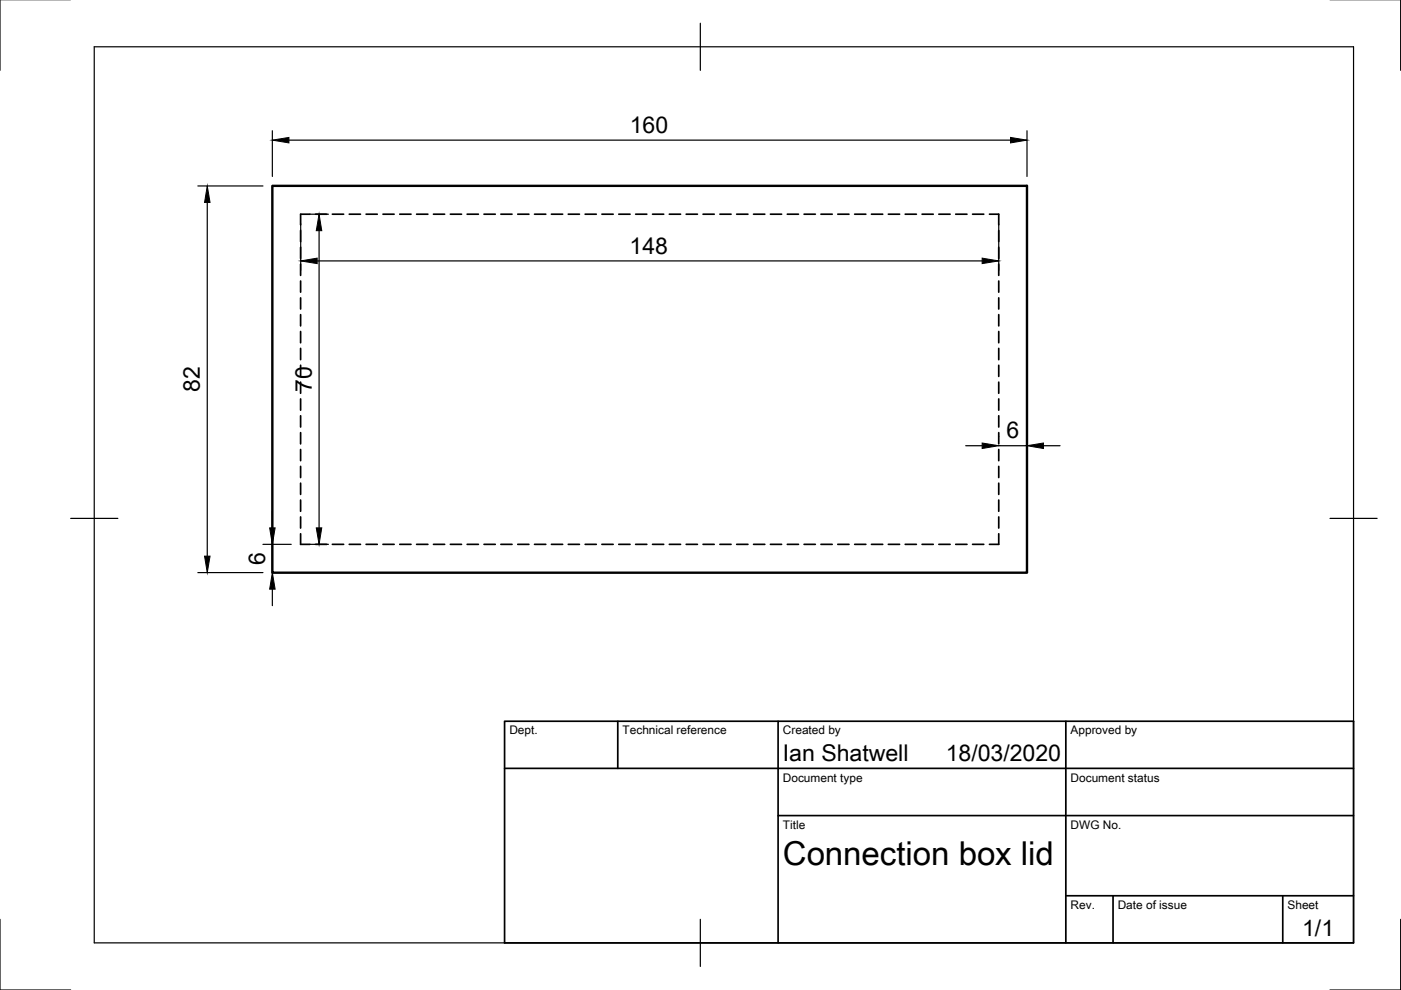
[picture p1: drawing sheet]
<svg xmlns="http://www.w3.org/2000/svg" width="297mm" height="210mm" viewBox="0 0 297 210" stroke-linecap="round" stroke-linejoin="round" font-family="sans-serif">
<!-- layer: Hidden -->
<g fill="none" stroke="#000" stroke-width=".36">
<path d="M63.7 48.9v2.3M63.7 52.4v2.4M63.7 56v2.4M63.7 59.6v2.3M65.7 45.4h-2v2.3M66.9 45.4h2.4M70.5 45.4h2.4M74 45.4h2.4M77.6 45.4h2.4M81.2 45.4h2.4M84.8 45.4h2.3M88.3 45.4h2.4"/>
<path d="M91.9 45.4h2.4M95.5 45.4h2.4M99 45.4h2.4M102.6 45.4h2.4M106.2 45.4h2.4M109.8 45.4h2.3M113.3 45.4h2.4M116.9 45.4h2.4M120.5 45.4h2.4M124.1 45.4h2.3M127.6 45.4h2.4M131.2 45.4h2.4"/>
<path d="M134.8 45.4h2.3M138.3 45.4h2.4M141.9 45.4h2.4M145.5 45.4h2.4M149.1 45.4h2.3M152.6 45.4h2.4M156.2 45.4h2.4M159.8 45.4h2.4M163.3 45.4h2.4M166.9 45.4h2.4M170.5 45.4h2.4M174.1 45.4h2.3"/>
<path d="M177.6 45.4h2.4M181.2 45.4h2.4M184.8 45.4h2.4M188.3 45.4h2.4M191.9 45.4h2.4M195.5 45.4h2.4M199.1 45.4h2.3M202.6 45.4h2.4M206.2 45.4h2.4M209.8 45.4h2v2.3M211.8 48.9v2.3M211.8 52.4v2.4"/>
<path d="M211.8 56v2.4M211.8 59.6v2.3M63.7 63.2v2.3M63.7 66.7v2.4M63.7 70.3v2.4M63.7 73.9v2.4M63.7 77.4v2.4M211.8 63.2v2.3M211.8 66.7v2.4M211.8 70.3v2.4M211.8 73.9v2.4M211.8 77.4v2.4"/>
<path d="M63.7 81v2.4M63.7 84.6v2.4M63.7 88.2v2.3M63.7 91.7v2.4M63.7 95.3v2.4M63.7 98.9v2.4M211.8 81v2.4M211.8 84.6v2.4M211.8 88.2v2.3M211.8 91.7v2.4M211.8 95.3v2.4M211.8 98.9v2.4"/>
<path d="M63.7 102.4v2.4M63.7 106v2.4M63.7 109.6v2.4M63.7 113.2v2.2h2M66.9 115.4h2.4M70.5 115.4h2.4M74 115.4h2.4M77.6 115.4h2.4M81.2 115.4h2.4M84.8 115.4h2.3M88.3 115.4h2.4M91.9 115.4h2.4"/>
<path d="M95.5 115.4h2.4M99 115.4h2.4M102.6 115.4h2.4M106.2 115.4h2.4M109.8 115.4h2.3M113.3 115.4h2.4M116.9 115.4h2.4M120.5 115.4h2.4M124.1 115.4h2.3M127.6 115.4h2.4M131.2 115.4h2.4M134.8 115.4h2.3"/>
<path d="M138.3 115.4h2.4M141.9 115.4h2.4M145.5 115.4h2.4M149.1 115.4h2.3M152.6 115.4h2.4M156.2 115.4h2.4M159.8 115.4h2.4M163.3 115.4h2.4M166.9 115.4h2.4M170.5 115.4h2.4M174.1 115.4h2.3M177.6 115.4h2.4"/>
<path d="M181.2 115.4h2.4M184.8 115.4h2.4M188.3 115.4h2.4M191.9 115.4h2.4M195.5 115.4h2.4M199.1 115.4h2.3M202.6 115.4h2.4M206.2 115.4h2.4M211.8 113.2v2.2h-2M211.8 102.4v2.4M211.8 106v2.4M211.8 109.6v2.4"/>
</g>
<!-- layer: Visible -->
<path d="M57.7 39.4h160v82h-160z" fill="none" stroke="#000" stroke-width=".51"/>
<!-- layer: Border -->
<path d="M0 -.1v15M297 -.1v15M20 9.9h267v190h-267zM148.5 4.9v10M15 109.9h10M282 109.9h10M0 194.9v15h15M148.5 194.9v10M297 194.9v15h-15" fill="none" stroke="#000" stroke-width=".25"/>
<!-- layer: TitleBlock -->
<path d="M107 152.9h180v47h-180zM131 152.9v10M165 152.9v47M226 152.9v47M107 162.9h180M165 172.9h122M226 189.9h61M236 189.9v10M272 189.9v10" fill="none" stroke="#000" stroke-width=".36"/>
<!-- layer: Dimensions -->
<g fill="none" stroke="#000" stroke-width=".25">
<path d="M42 39.4h13.8M57.7 27.7v9.7M61.3 29.7h152.9M217.7 27.7v9.7M43.9 42.9v75M63.8 47.4v9.9M65.7 45.4h3.9M67.2 55.3h141M67.6 48.9v63M211.8 47.4v9.9M204.7 94.5h3.5M211.8 92.5v.1"/>
<path d="M211.8 94.5h5.9M217.7 92.5v.1M221.2 94.5h3.5M55.8 115.4h5.9M57.7 108.4v3.5M57.7 115.4v6M65.7 115.4h3.9M42 121.4h13.8M57.7 124.9v3.5"/>
</g>
<path d="M57.7 29.7l3.6-.6v1.2zM214.2 29.1l3.5 .6-3.5 .6zM43.9 39.4l.6 3.5h-1.1zM67.6 45.4l.6 3.5h-1.1zM63.8 55.3l3.4-.6v1.2zM208.2 54.7l3.6 .6-3.6 .6zM208.2 93.9l3.6 .6-3.6 .6zM217.7 94.5l3.5-.6v1.2zM43.4 117.9h1.1l-.6 3.5zM57.2 111.9h1.1l-.6 3.5zM67.1 111.9h1.1l-.6 3.5zM57.7 121.4l.6 3.5h-1.1z" fill="#000" stroke="#000" stroke-width=".21"/>
<text font-size="7" x="166" y="183.4">Connection box lid</text>
<g font-size="4.9">
<text x="133.5" y="28.2">160</text>
<text x="133.5" y="53.8">148</text>
<text x="42.4" y="83.1" transform="rotate(-90 42.4 83.1)">82</text>
<text x="66.1" y="83.1" transform="rotate(-90 66.1 83.1)">70</text>
<text x="213.4" y="93">6</text>
<text x="56.2" y="119.8" transform="rotate(-90 56.2 119.8)">6</text>
<text x="166" y="161.4">Ian Shatwell</text>
<text x="200.5" y="161.4">18/03/2020</text>
<text x="276.1" y="198.5">1/1</text>
</g>
<g font-size="2.5">
<text x="108" y="155.7">Dept.</text>
<text x="132" y="155.7">Technical reference</text>
<text x="166" y="155.7">Created by</text>
<text x="227" y="155.7">Approved by</text>
<text x="166" y="165.7">Document type</text>
<text x="227" y="165.7">Document status</text>
<text x="166" y="175.7">Title</text>
<text x="227" y="175.7">DWG No.</text>
<text x="227" y="192.7">Rev.</text>
<text x="237" y="192.7">Date of issue</text>
<text x="273" y="192.7">Sheet</text>
</g>
</svg>
